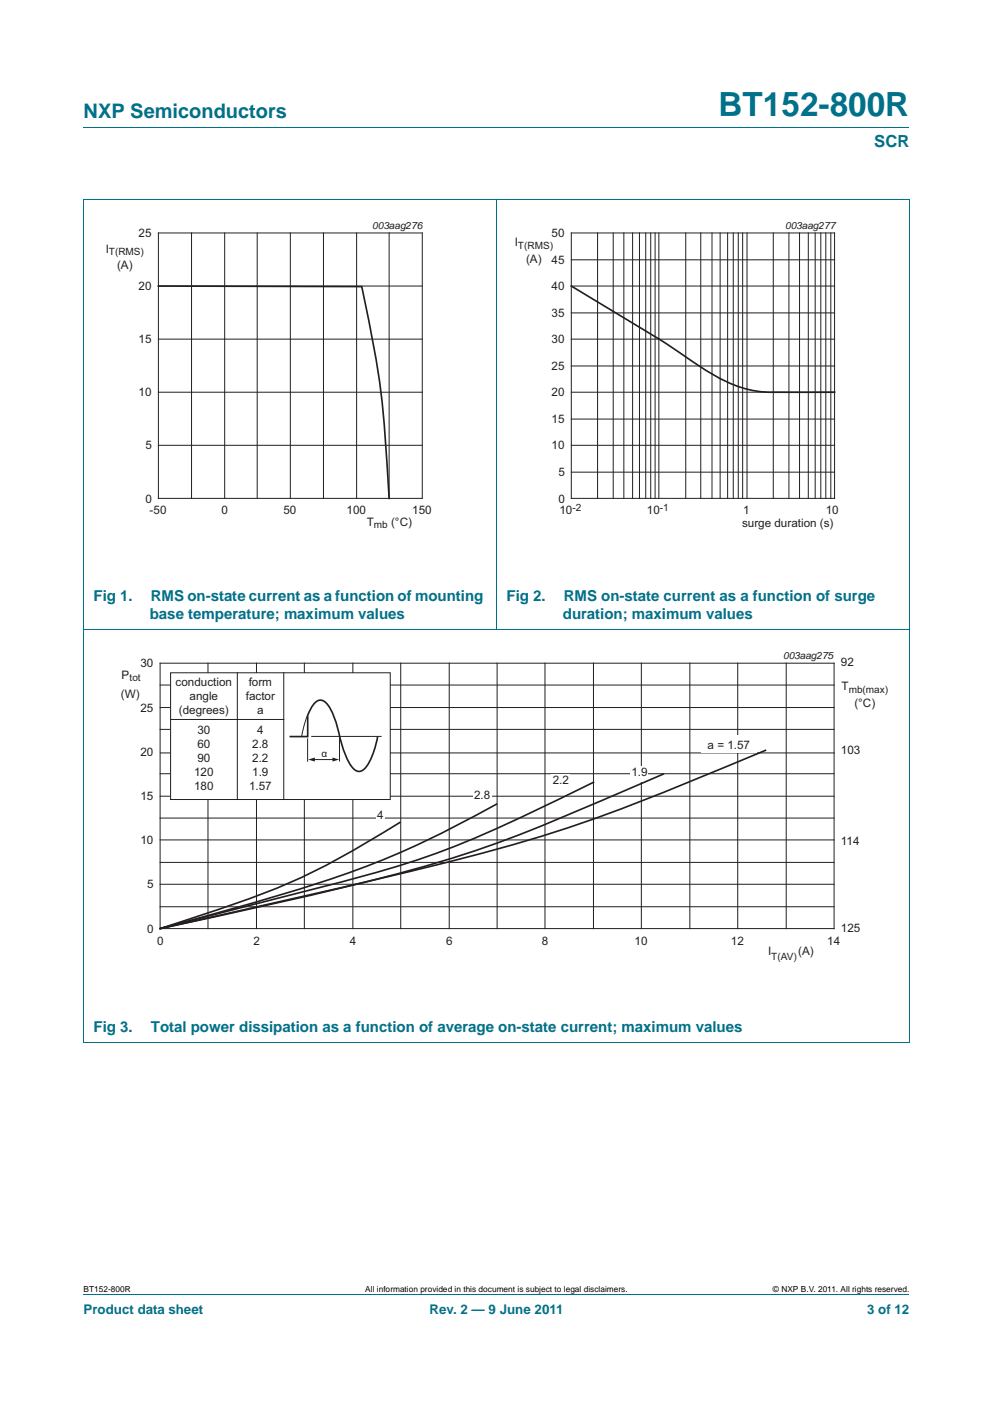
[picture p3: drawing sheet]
<svg xmlns="http://www.w3.org/2000/svg" width="210mm" height="297mm" viewBox="0 0 210 297" stroke-linecap="round" stroke-linejoin="round" font-family="sans-serif">
<path d="M17.7 27h174.6M17.6 42.1h174.7M17.7 42.2v178.3M105 42.1v91.1M192.3 42.2v178.3M17.6 133.2h174.7M17.6 220.5h174.7M17.7 273.9h174.6" fill="none" stroke="#00718a" stroke-width=".21"/>
<g fill="none" stroke="#231f20" stroke-width=".21">
<path d="M33.5 49.3h55.8v56.1h-55.8zM40.5 49.3v56.1M47.5 49.3v56.1M54.4 49.3v56.1M61.4 49.3v56.1M68.4 49.3v56.1M75.4 49.3v56.1M82.3 49.3v56.1M120.8 49.3h55.7v56.1h-55.7zM120.8 55h55.7M126.4 49.3v56.1M129.7 49.3v56.1"/>
<path d="M131.9 49.3v56.1M133.8 49.3v56.1M135.2 49.3v56.1M136.5 49.3v56.1M137.6 49.3v56.1M138.5 49.3v56.1M139.3 49.3v56.1M145 49.3v56.1M148.2 49.3v56.1M150.6 49.3v56.1M152.3 49.3v56.1M153.9 49.3v56.1"/>
<path d="M155.1 49.3v56.1M156.1 49.3v56.1M157 49.3v56.1M158 49.3v56.1M163.5 49.3v56.1M166.8 49.3v56.1M169.1 49.3v56.1M170.9 49.3v56.1M172.4 49.3v56.1M173.6 49.3v56.1M174.6 49.3v56.1M175.7 49.3v56.1"/>
<path d="M33.5 71.7h55.8M33.5 60.5h55.8M120.8 71.7h55.7M120.8 60.5h55.7M120.8 77.4h55.7M120.8 66.2h55.7M33.5 94.2h55.8M33.5 83h55.8M120.8 94.2h55.7M120.8 83h55.7M120.8 99.9h55.7M120.8 88.7h55.7"/>
<path d="M33.9 154.3h142.5M33.9 144.9h142.5M33.9 140.3h142.5v56.2h-142.5zM33.9 149.7h142.5M33.9 159.3h142.5M44 140.3v56.2M54.2 140.3v56.2M64.4 140.3v56.2M74.6 140.3v56.2M84.7 140.3v56.2M95 140.3v56.2M105.1 140.3v56.2"/>
<path d="M115.2 140.3v56.2M125.5 140.3v56.2M135.6 140.3v56.2M145.9 140.3v56.2M156 140.3v56.2M166.3 140.3v56.2M33.9 173.1h142.5M33.9 163.7h142.5M33.9 177.7h142.5M33.9 168.5h142.5M33.9 191.8h142.5M33.9 182.5h142.5"/>
<path d="M33.9 187.1h142.5"/>
</g>
<path d="M20.4 46.4h81.9v66.3h-81.9zM107.7 46.4h81.9v66.3h-81.9z" fill="none" stroke="#fff" stroke-width=".21"/>
<path d="M33.5 60.5l43 .1 .6 2.9a194.2 194.2 0 0 1 4.8 36.3l.4 5.6M120.8 60.5l21.2 13a68.5 68.5 0 0 0 13.7 8.1 24.5 24.5 0 0 0 10.5 1.4h10.3" fill="none" stroke="#231f20" stroke-width=".35"/>
<g fill="#fff">
<path d="M148.3 155.6h11.7v3.7h-11.7z"/>
<path d="M133.3 162h3.7v3.4h-3.7z"/>
<path d="M116.6 163.7h4v2.9h-4z"/>
<path d="M100 166.9h3.9v2.9h-3.9z"/>
<path d="M79.6 171.1h1.8v2.9h-1.8z"/>
<path d="M177.6 194.8h4.8v3h-4.8z"/>
<path d="M177.6 176.5h4.8v2.9h-4.8z"/>
<path d="M177.6 157.3h4.8v2.9h-4.8z"/>
<path d="M177.6 138.7h4.8v2.9h-4.8z"/>
</g>
<path d="M20.8 137.4h168.3v66.3h-168.3z" fill="none" stroke="#fff" stroke-width=".21"/>
<path d="M36.1 142.3h46.4v26.9h-46.4z" fill="#fff"/>
<path d="M36.1 152.2h23.9M36.1 142.3h46.4v26.9h-46.4zM50.2 142.3v26.9M60 142.3v26.9M65 151.3l-.7 2.3-.5 2.2M65 156.2v5M65.8 155.8h14.9M71.8 155.9v5.2M66 160.7h4.6" fill="none" stroke="#231f20" stroke-width=".21"/>
<path d="M79.9 155.8a15.7 15.7 0 0 1-2.7 6.8 1.53 1.53 0 0 1-2.5 0 18.7 18.7 0 0 1-3-7.4l-.8-2.7a8.6 8.6 0 0 0-2.5-4.2 1.75 1.75 0 0 0-2.3 1.1l-1 1.9v4.5h-3.9" fill="none" stroke="#231f20" stroke-width=".35"/>
<g fill="#231f20">
<path d="M70.3 160.3l1.4 .4-1.4 .4z"/>
<path d="M65.2 160.7l1.4-.4v.8z"/>
</g>
<path d="M162 158.7a591 591 0 0 1-42.7 16.7 572.7 572.7 0 0 1-50.6 13.2l-34.8 7.9M84.7 173.9a171.2 171.2 0 0 1-26.3 14.1 378.2 378.2 0 0 1-24.5 8.5M105 170.1a198.3 198.3 0 0 1-46.6 19.5l-24.5 6.9M125.5 165.5a327.7 327.7 0 0 1-33.8 15.2 379.7 379.7 0 0 1-34.3 9.7l-23.5 6.1M140.4 163.7l-4.6 2a434.3 434.3 0 0 1-37.8 15.1 538.5 538.5 0 0 1-48.6 12.3l-15.5 3.4" fill="none" stroke="#231f20" stroke-width=".35"/>
<text font-size="7" fill="#00718a" x="151.9" y="24.6">BT152-800R</text>
<text font-size="4.2" fill="#00718a" x="17.7" y="24.9">NXP Semiconductors</text>
<text font-size="3.5" fill="#00718a" x="184.9" y="31.1">SCR</text>
<g font-size="3.2" fill="#00718a">
<text x="19.8" y="127.2">Fig 1.</text>
<text x="31.7" y="131">base temperature; maximum values</text>
<text x="31.9" y="127.2">RMS on-state current as a function of mounting</text>
<text x="107.1" y="127.2">Fig 2.</text>
<text x="119" y="131">duration; maximum values</text>
<text x="119.2" y="127.2">RMS on-state current as a function of surge</text>
<text x="19.8" y="218.4">Fig 3.</text>
<text x="31.9" y="218.4">Total power dissipation as a function of average on-state current; maximum values</text>
</g>
<g font-size="2.8" fill="#00718a">
<text x="17.7" y="277.9">Product data sheet</text>
<text x="90.8" y="277.9">Rev. 2 — 9 June 2011</text>
<text x="183.4" y="277.9">3 of 12</text>
</g>
<g font-size="2.5" fill="#231f20">
<text x="22.4" y="53.6">I</text>
<text x="29.3" y="50.2">25</text>
<text x="108.8" y="52.1">I</text>
<text x="116.6" y="50.2">50</text>
<text x="24.8" y="57">(A)</text>
<text x="111.2" y="55.6">(A)</text>
<text x="116.6" y="55.9">45</text>
<text x="29.3" y="61.4">20</text>
<text x="116.6" y="61.4">40</text>
<text x="116.6" y="67.1">35</text>
<text x="29.3" y="72.6">15</text>
<text x="116.6" y="72.6">30</text>
<text x="29.3" y="83.9">10</text>
<text x="116.6" y="83.9">20</text>
<text x="116.6" y="78.3">25</text>
<text x="116.6" y="89.5">15</text>
<text x="30.8" y="95.1">5</text>
<text x="116.6" y="95.1">10</text>
<text x="118.1" y="100.8">5</text>
<text x="30.8" y="106.3">0</text>
<text x="118.1" y="106.3">0</text>
<text x="31.6" y="108.8">-50</text>
<text x="46.8" y="108.8">0</text>
<text x="59.9" y="108.8">50</text>
<text x="73.3" y="108.8">100</text>
<text x="77.6" y="111.2">T</text>
<text x="82.7" y="111.2">(°C)</text>
<text x="87.2" y="108.8">150</text>
<text x="118.3" y="108.8">10</text>
<text x="136.8" y="108.8">10</text>
<text x="156.9" y="111.6">surge duration (s)</text>
<text x="157.2" y="108.8">1</text>
<text x="174.6" y="108.8">10</text>
<text x="25.7" y="143.7">P</text>
<text x="29.7" y="141.2">30</text>
<text x="177.8" y="140.9">92</text>
<text x="25.6" y="147.6">(W)</text>
<text x="37.1" y="145.2">conduction</text>
<text x="40.1" y="148.1">angle</text>
<text x="52" y="148.1">factor</text>
<text x="52.6" y="145.2">form</text>
<text x="178" y="146">T</text>
<text x="180.7" y="149.5">(°C)</text>
<text x="29.7" y="150.6">25</text>
<text x="37.8" y="151.1">(degrees)</text>
<text x="41.7" y="155.3">30</text>
<text x="54.4" y="151.1">a</text>
<text x="54.4" y="155.3">4</text>
<text x="29.7" y="160">20</text>
<text x="41.7" y="158.3">60</text>
<text x="41.7" y="161.2">90</text>
<text x="53.3" y="158.3">2.8</text>
<text x="53.3" y="161.2">2.2</text>
<text x="149.6" y="158.4">a = 1.57</text>
<text x="177.8" y="159.6">103</text>
<text x="41.1" y="164.2">120</text>
<text x="41.1" y="167.2">180</text>
<text x="52.7" y="167.2">1.57</text>
<text x="53.3" y="164.2">1.9</text>
<text x="116.9" y="165.8">2.2</text>
<text x="133.5" y="164.1">1.9</text>
<text x="29.7" y="169.3">15</text>
<text x="79.8" y="173.3">4</text>
<text x="100.3" y="169">2.8</text>
<text x="29.7" y="178.6">10</text>
<text x="177.8" y="178.7">114</text>
<text x="31.1" y="188">5</text>
<text x="31.1" y="197.3">0</text>
<text x="177.8" y="197.1">125</text>
<text x="33.2" y="199.8">0</text>
<text x="53.6" y="199.8">2</text>
<text x="74" y="199.8">4</text>
<text x="94.3" y="199.8">6</text>
<text x="114.6" y="199.8">8</text>
<text x="134.2" y="199.8">10</text>
<text x="154.6" y="199.8">12</text>
<text x="162.4" y="202.1">I</text>
<text x="168.8" y="202.1">(A)</text>
<text x="174.9" y="199.8">14</text>
</g>
<g font-size="2.1" fill="#231f20">
<text x="78.7" y="48.4">003aag276</text>
<text x="109.5" y="52.6">T(RMS)</text>
<text x="166" y="48.4">003aag277</text>
<text x="23" y="54">T(RMS)</text>
<text x="79.1" y="111.7">mb</text>
<text x="121" y="108.1">-2</text>
<text x="139.6" y="108.1">-1</text>
<text x="165.6" y="139.4">003aag275</text>
<text x="27.4" y="144.2">tot</text>
<text x="179.5" y="146.5">mb(max)</text>
<text x="68" y="160.2">α</text>
<text x="163.1" y="203">T(AV)</text>
</g>
<g font-size="1.8">
<text x="17.7" y="273.3">BT152-800R</text>
<text x="77.3" y="273.3">All information provided in this document is subject to legal disclaimers.</text>
<text x="163.5" y="273.3">© NXP B.V. 2011. All rights reserved.</text>
</g>
</svg>
